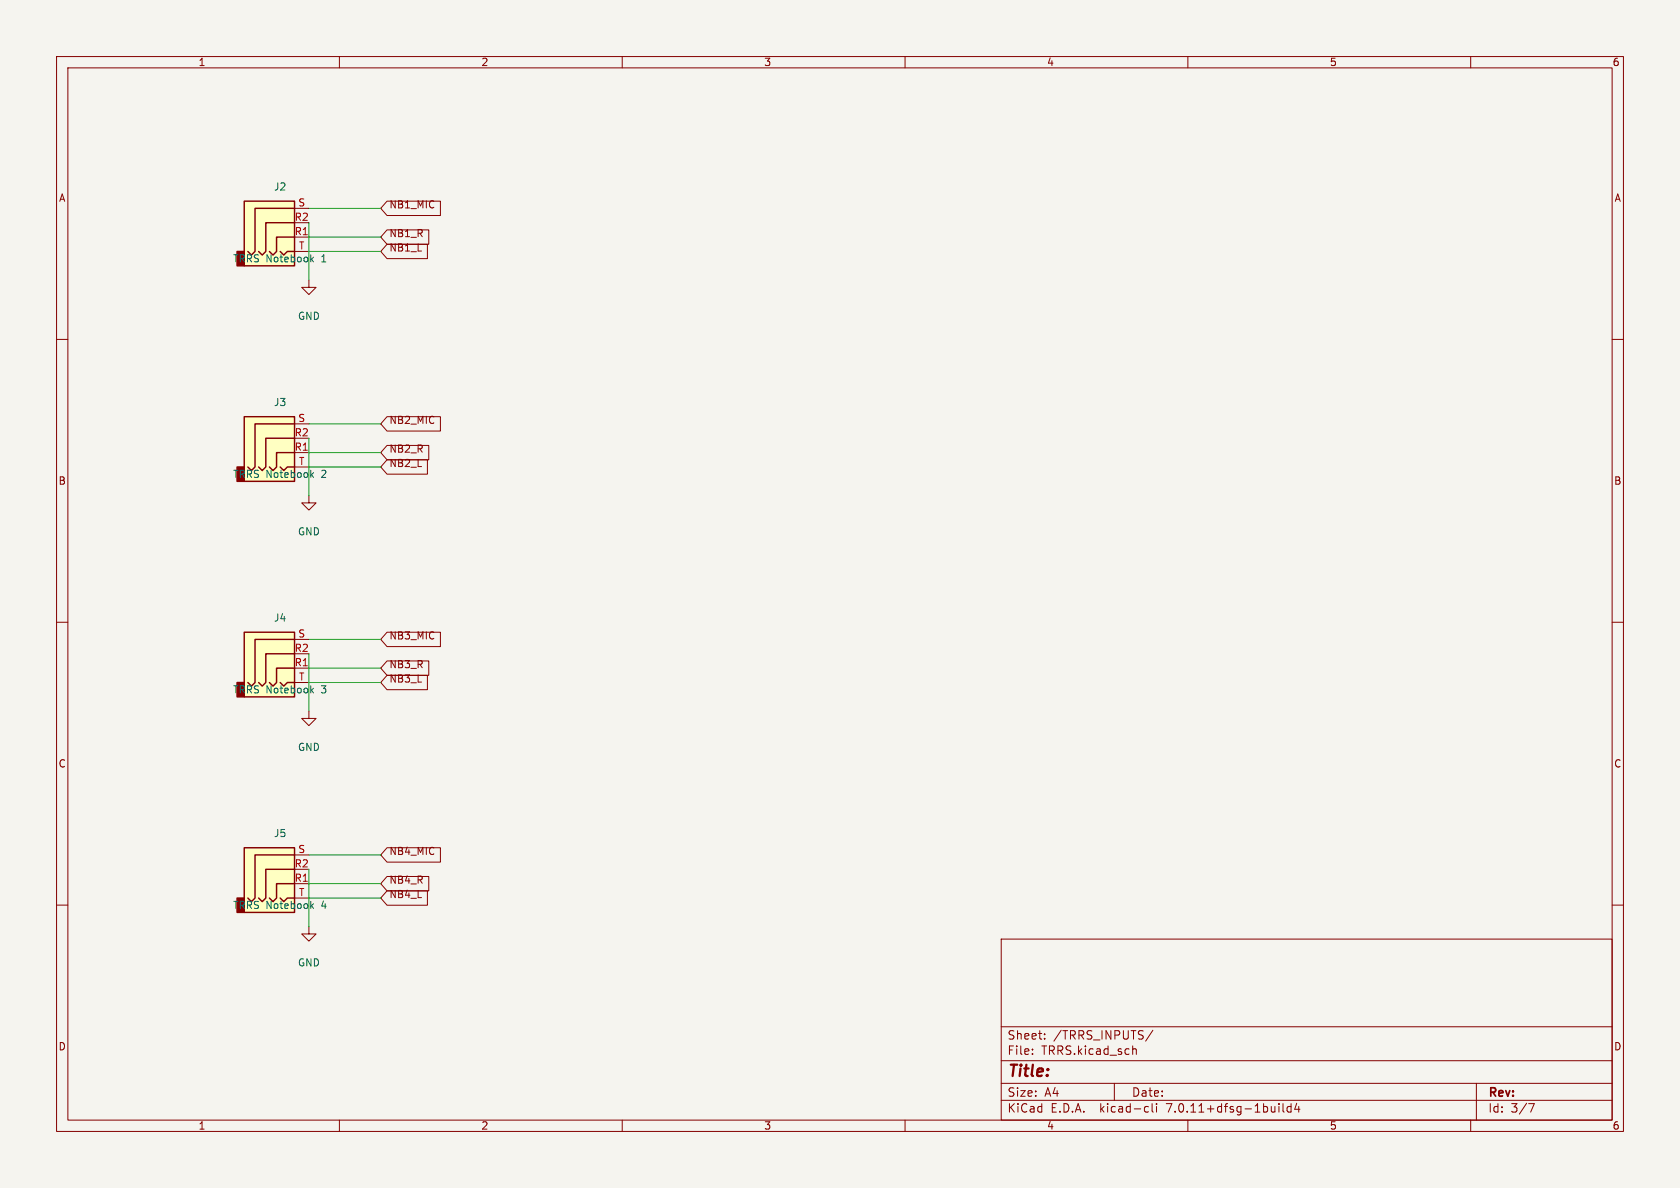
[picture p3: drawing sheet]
(kicad_sch (version 20230121) (generator eeschema)

 (paper "A4")

 (lib_symbols
  (symbol "Connector_Audio:AudioJack4" (in_bom yes) (on_board yes)
   (property "Reference" "J" (at 0 8.89 0) (effects (font (size 1.27 1.27))))
   (property "Value" "AudioJack4" (at 0 6.35 0) (effects (font (size 1.27 1.27))))
   (property "Footprint" "" (at 0 0 0) (effects (font (size 1.27 1.27)) hide))
   (property "Datasheet" "~" (at 0 0 0) (effects (font (size 1.27 1.27)) hide))
   (symbol "AudioJack4_0_1"
    (rectangle (start -6.35 -5.08) (end -7.62 -7.62) (stroke (width 0.254) (type default)) (fill (type outline)))
    (polyline (pts (xy 0 -5.08) (xy 0.635 -5.715) (xy 1.27 -5.08) (xy 2.54 -5.08)) (stroke (width 0.254) (type default)) (fill (type none)))
    (polyline (pts (xy -5.715 -5.08) (xy -5.08 -5.715) (xy -4.445 -5.08) (xy -4.445 2.54) (xy 2.54 2.54)) (stroke (width 0.254) (type default)) (fill (type none)))
    (polyline (pts (xy -1.905 -5.08) (xy -1.27 -5.715) (xy -0.635 -5.08) (xy -0.635 -2.54) (xy 2.54 -2.54)) (stroke (width 0.254) (type default)) (fill (type none)))
    (polyline (pts (xy 2.54 0) (xy -2.54 0) (xy -2.54 -5.08) (xy -3.175 -5.715) (xy -3.81 -5.08)) (stroke (width 0.254) (type default)) (fill (type none)))
    (rectangle (start 2.54 3.81) (end -6.35 -7.62) (stroke (width 0.254) (type default)) (fill (type background))))
   (symbol "AudioJack4_1_1"
    (pin passive line (at 5.08 -2.54 180) (length 2.54) (name "~" (effects (font (size 1.27 1.27)))) (number "R1" (effects (font (size 1.27 1.27)))))
    (pin passive line (at 5.08 0 180) (length 2.54) (name "~" (effects (font (size 1.27 1.27)))) (number "R2" (effects (font (size 1.27 1.27)))))
    (pin passive line (at 5.08 2.54 180) (length 2.54) (name "~" (effects (font (size 1.27 1.27)))) (number "S" (effects (font (size 1.27 1.27)))))
    (pin passive line (at 5.08 -5.08 180) (length 2.54) (name "~" (effects (font (size 1.27 1.27)))) (number "T" (effects (font (size 1.27 1.27)))))))
  (symbol "power:GND" (power) (pin_names (offset 0)) (in_bom yes) (on_board yes)
   (property "Reference" "#PWR" (at 0 -6.35 0) (effects (font (size 1.27 1.27)) hide))
   (property "Value" "GND" (at 0 -3.81 0) (effects (font (size 1.27 1.27))))
   (property "Footprint" "" (at 0 0 0) (effects (font (size 1.27 1.27)) hide))
   (property "Datasheet" "" (at 0 0 0) (effects (font (size 1.27 1.27)) hide))
   (symbol "GND_0_1"
    (polyline (pts (xy 0 0) (xy 0 -1.27) (xy 1.27 -1.27) (xy 0 -2.54) (xy -1.27 -1.27) (xy 0 -1.27)) (stroke (width 0) (type default)) (fill (type none))))
   (symbol "GND_1_1"
    (pin power_in line (at 0 0 270) (length 0) hide (name "GND" (effects (font (size 1.27 1.27)))) (number "1" (effects (font (size 1.27 1.27))))))))


 (wire (pts (xy 54.61 158.75) (xy 67.31 158.75)) (stroke (width 0) (type default)))
 (wire (pts (xy 54.61 118.11) (xy 67.31 118.11)) (stroke (width 0) (type default)))
 (wire (pts (xy 54.61 156.21) (xy 67.31 156.21)) (stroke (width 0) (type default)))
 (wire (pts (xy 54.61 44.45) (xy 67.31 44.45)) (stroke (width 0) (type default)))
 (wire (pts (xy 54.61 113.03) (xy 67.31 113.03)) (stroke (width 0) (type default)))
 (wire (pts (xy 54.61 80.01) (xy 67.31 80.01)) (stroke (width 0) (type default)))
 (wire (pts (xy 54.61 153.67) (xy 54.61 163.83)) (stroke (width 0) (type default)))
 (wire (pts (xy 54.61 39.37) (xy 54.61 49.53)) (stroke (width 0) (type default)))
 (wire (pts (xy 54.61 82.55) (xy 67.31 82.55)) (stroke (width 0) (type default)))
 (wire (pts (xy 54.61 74.93) (xy 67.31 74.93)) (stroke (width 0) (type default)))
 (wire (pts (xy 54.61 41.91) (xy 67.31 41.91)) (stroke (width 0) (type default)))
 (wire (pts (xy 54.61 36.83) (xy 67.31 36.83)) (stroke (width 0) (type default)))
 (wire (pts (xy 54.61 120.65) (xy 67.31 120.65)) (stroke (width 0) (type default)))
 (wire (pts (xy 54.61 115.57) (xy 54.61 125.73)) (stroke (width 0) (type default)))
 (wire (pts (xy 54.61 77.47) (xy 54.61 87.63)) (stroke (width 0) (type default)))
 (wire (pts (xy 54.61 151.13) (xy 67.31 151.13)) (stroke (width 0) (type default)))

 (global_label "NB3_R" (shape input) (at 67.31 118.11 0) (effects (font (size 1.27 1.27)) (justify left bottom))
  (property "Intersheetrefs" "${INTERSHEET_REFS}" (at 67.31 118.11 0) (effects (font (size 1.27 1.27)) hide)))
 (global_label "NB3_MIC" (shape input) (at 67.31 113.03 0) (effects (font (size 1.27 1.27)) (justify left bottom))
  (property "Intersheetrefs" "${INTERSHEET_REFS}" (at 67.31 113.03 0) (effects (font (size 1.27 1.27)) hide)))
 (global_label "NB4_MIC" (shape input) (at 67.31 151.13 0) (effects (font (size 1.27 1.27)) (justify left bottom))
  (property "Intersheetrefs" "${INTERSHEET_REFS}" (at 67.31 151.13 0) (effects (font (size 1.27 1.27)) hide)))
 (global_label "NB2_MIC" (shape input) (at 67.31 74.93 0) (effects (font (size 1.27 1.27)) (justify left bottom))
  (property "Intersheetrefs" "${INTERSHEET_REFS}" (at 67.31 74.93 0) (effects (font (size 1.27 1.27)) hide)))
 (global_label "NB2_R" (shape input) (at 67.31 80.01 0) (effects (font (size 1.27 1.27)) (justify left bottom))
  (property "Intersheetrefs" "${INTERSHEET_REFS}" (at 67.31 80.01 0) (effects (font (size 1.27 1.27)) hide)))
 (global_label "NB1_R" (shape input) (at 67.31 41.91 0) (effects (font (size 1.27 1.27)) (justify left bottom))
  (property "Intersheetrefs" "${INTERSHEET_REFS}" (at 67.31 41.91 0) (effects (font (size 1.27 1.27)) hide)))
 (global_label "NB2_L" (shape input) (at 67.31 82.55 0) (effects (font (size 1.27 1.27)) (justify left bottom))
  (property "Intersheetrefs" "${INTERSHEET_REFS}" (at 67.31 82.55 0) (effects (font (size 1.27 1.27)) hide)))
 (global_label "NB1_L" (shape input) (at 67.31 44.45 0) (effects (font (size 1.27 1.27)) (justify left bottom))
  (property "Intersheetrefs" "${INTERSHEET_REFS}" (at 67.31 44.45 0) (effects (font (size 1.27 1.27)) hide)))
 (global_label "NB4_R" (shape input) (at 67.31 156.21 0) (effects (font (size 1.27 1.27)) (justify left bottom))
  (property "Intersheetrefs" "${INTERSHEET_REFS}" (at 67.31 156.21 0) (effects (font (size 1.27 1.27)) hide)))
 (global_label "NB4_L" (shape input) (at 67.31 158.75 0) (effects (font (size 1.27 1.27)) (justify left bottom))
  (property "Intersheetrefs" "${INTERSHEET_REFS}" (at 67.31 158.75 0) (effects (font (size 1.27 1.27)) hide)))
 (global_label "NB1_MIC" (shape input) (at 67.31 36.83 0) (effects (font (size 1.27 1.27)) (justify left bottom))
  (property "Intersheetrefs" "${INTERSHEET_REFS}" (at 67.31 36.83 0) (effects (font (size 1.27 1.27)) hide)))
 (global_label "NB3_L" (shape input) (at 67.31 120.65 0) (effects (font (size 1.27 1.27)) (justify left bottom))
  (property "Intersheetrefs" "${INTERSHEET_REFS}" (at 67.31 120.65 0) (effects (font (size 1.27 1.27)) hide)))

 (symbol (lib_id "power:GND") (at 54.61 125.73 0) (unit 1) (in_bom yes) (on_board yes) (dnp no)
  (property "Reference" "#PWR07" (at 54.61 119.38 0) (effects (font (size 1.27 1.27)) hide))
  (property "Value" "GND" (at 54.61 132.08 0) (effects (font (size 1.27 1.27))))
  (property "Footprint" "" (at 54.61 125.73 0) (effects (font (size 1.27 1.27)) hide))
  (property "Datasheet" "" (at 54.61 125.73 0) (effects (font (size 1.27 1.27)) hide)) (pin "1"))

 (symbol (lib_id "power:GND") (at 54.61 163.83 0) (unit 1) (in_bom yes) (on_board yes) (dnp no)
  (property "Reference" "#PWR08" (at 54.61 157.48 0) (effects (font (size 1.27 1.27)) hide))
  (property "Value" "GND" (at 54.61 170.18 0) (effects (font (size 1.27 1.27))))
  (property "Footprint" "" (at 54.61 163.83 0) (effects (font (size 1.27 1.27)) hide))
  (property "Datasheet" "" (at 54.61 163.83 0) (effects (font (size 1.27 1.27)) hide)) (pin "1"))

 (symbol (lib_id "Connector_Audio:AudioJack4") (at 49.53 77.47 0) (unit 1) (in_bom yes) (on_board yes) (dnp no)
  (property "Reference" "J3" (at 49.53 71.12 0) (effects (font (size 1.27 1.27))))
  (property "Value" "TRRS Notebook 2" (at 49.53 83.82 0) (effects (font (size 1.27 1.27))))
  (property "Footprint" "MeetingHub-4:Jack_3.5mm_PJ-3200B-4A_Horizontal" (at 49.53 77.47 0) (effects (font (size 1.27 1.27)) hide))
  (property "Datasheet" "" (at 49.53 77.47 0) (effects (font (size 1.27 1.27)) hide)) (pin "T") (pin "R1") (pin "R2") (pin "S"))

 (symbol (lib_id "Connector_Audio:AudioJack4") (at 49.53 153.67 0) (unit 1) (in_bom yes) (on_board yes) (dnp no)
  (property "Reference" "J5" (at 49.53 147.32 0) (effects (font (size 1.27 1.27))))
  (property "Value" "TRRS Notebook 4" (at 49.53 160.02 0) (effects (font (size 1.27 1.27))))
  (property "Footprint" "MeetingHub-4:Jack_3.5mm_PJ-3200B-4A_Horizontal" (at 49.53 153.67 0) (effects (font (size 1.27 1.27)) hide))
  (property "Datasheet" "" (at 49.53 153.67 0) (effects (font (size 1.27 1.27)) hide)) (pin "T") (pin "R1") (pin "R2") (pin "S"))

 (symbol (lib_id "power:GND") (at 54.61 87.63 0) (unit 1) (in_bom yes) (on_board yes) (dnp no)
  (property "Reference" "#PWR06" (at 54.61 81.28 0) (effects (font (size 1.27 1.27)) hide))
  (property "Value" "GND" (at 54.61 93.98 0) (effects (font (size 1.27 1.27))))
  (property "Footprint" "" (at 54.61 87.63 0) (effects (font (size 1.27 1.27)) hide))
  (property "Datasheet" "" (at 54.61 87.63 0) (effects (font (size 1.27 1.27)) hide)) (pin "1"))

 (symbol (lib_id "Connector_Audio:AudioJack4") (at 49.53 39.37 0) (unit 1) (in_bom yes) (on_board yes) (dnp no)
  (property "Reference" "J2" (at 49.53 33.02 0) (effects (font (size 1.27 1.27))))
  (property "Value" "TRRS Notebook 1" (at 49.53 45.72 0) (effects (font (size 1.27 1.27))))
  (property "Footprint" "MeetingHub-4:Jack_3.5mm_PJ-3200B-4A_Horizontal" (at 49.53 39.37 0) (effects (font (size 1.27 1.27)) hide))
  (property "Datasheet" "" (at 49.53 39.37 0) (effects (font (size 1.27 1.27)) hide)) (pin "T") (pin "R1") (pin "R2") (pin "S"))

 (symbol (lib_id "Connector_Audio:AudioJack4") (at 49.53 115.57 0) (unit 1) (in_bom yes) (on_board yes) (dnp no)
  (property "Reference" "J4" (at 49.53 109.22 0) (effects (font (size 1.27 1.27))))
  (property "Value" "TRRS Notebook 3" (at 49.53 121.92 0) (effects (font (size 1.27 1.27))))
  (property "Footprint" "MeetingHub-4:Jack_3.5mm_PJ-3200B-4A_Horizontal" (at 49.53 115.57 0) (effects (font (size 1.27 1.27)) hide))
  (property "Datasheet" "" (at 49.53 115.57 0) (effects (font (size 1.27 1.27)) hide)) (pin "T") (pin "R1") (pin "R2") (pin "S"))

 (symbol (lib_id "power:GND") (at 54.61 49.53 0) (unit 1) (in_bom yes) (on_board yes) (dnp no)
  (property "Reference" "#PWR05" (at 54.61 43.18 0) (effects (font (size 1.27 1.27)) hide))
  (property "Value" "GND" (at 54.61 55.88 0) (effects (font (size 1.27 1.27))))
  (property "Footprint" "" (at 54.61 49.53 0) (effects (font (size 1.27 1.27)) hide))
  (property "Datasheet" "" (at 54.61 49.53 0) (effects (font (size 1.27 1.27)) hide)) (pin "1")))
